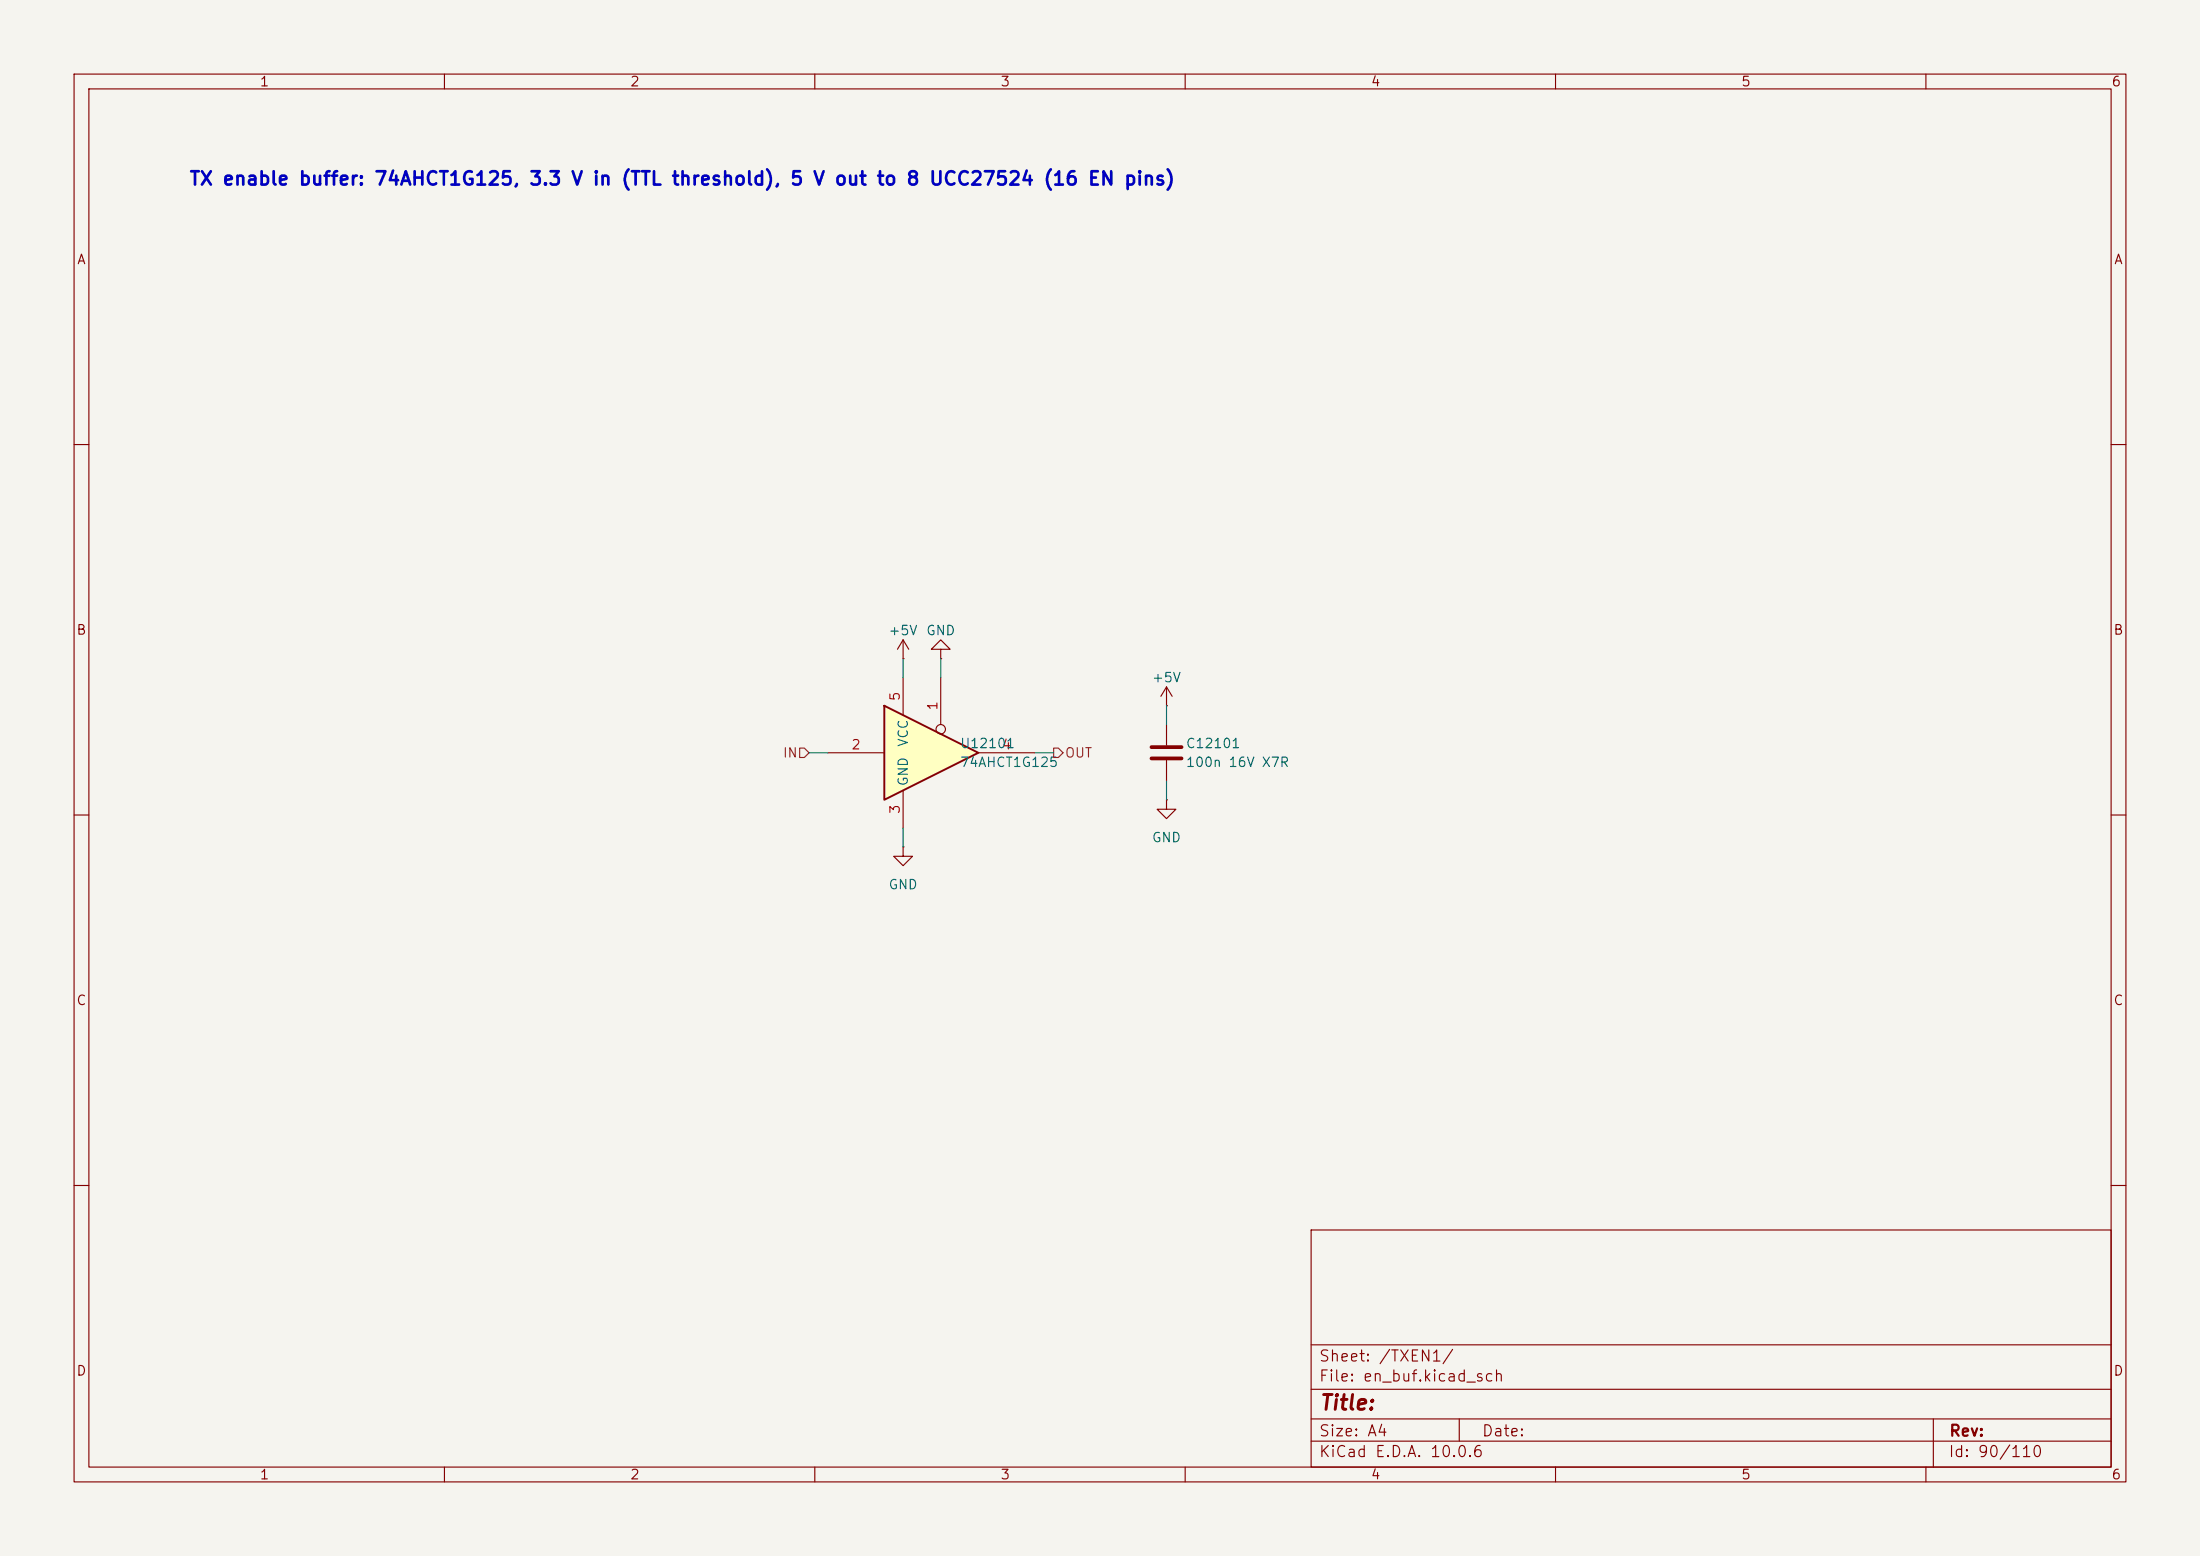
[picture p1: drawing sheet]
(kicad_sch
 (version 20260306)
 (generator "eeschema")
 (generator_version "10.0")
 (paper "A4")
 (lib_symbols
  (symbol "74xGxx:74LVC1G125" (exclude_from_sim no) (in_bom yes) (on_board yes)
   (in_pos_files yes)
   (duplicate_pin_numbers_are_jumpers no)
   (property "Reference" "U" (at -10.16 7.62 0) (show_name no) (do_not_autoplace no) (effects (font (size 1.27 1.27))))
   (property "Value" "74LVC1G125" (at 2.54 -7.62 0) (show_name no) (do_not_autoplace no) (effects (font (size 1.27 1.27))))
   (property "Footprint" "" (at 0 0 0) (show_name no) (do_not_autoplace no) (hide yes) (effects (font (size 1.27 1.27))))
   (property "Datasheet" "https://www.ti.com/lit/ds/symlink/sn74lvc1g125.pdf" (at 0 0 0) (show_name no) (do_not_autoplace no) (hide yes) (effects (font (size 1.27 1.27))))
   (property "Description" "Single Buffer Gate Tri-State, Low-Voltage CMOS" (at 0 0 0) (show_name no) (do_not_autoplace no) (hide yes) (effects (font (size 1.27 1.27))))
   (symbol "74LVC1G125_0_1"
    (polyline (pts (xy -7.62 6.35) (xy -7.62 -6.35) (xy 5.08 0) (xy -7.62 6.35)) (stroke (width 0.254) (type default)) (fill (type background))))
   (symbol "74LVC1G125_1_1"
    (pin input inverted (at 0 10.16 270) (length 7.62) (name "" (effects (font (size 1.27 1.27)))) (number "1" (effects (font (size 1.27 1.27)))))
    (pin input line (at -15.24 0 0) (length 7.62) (name "" (effects (font (size 1.27 1.27)))) (number "2" (effects (font (size 1.27 1.27)))))
    (pin power_in line (at -5.08 -10.16 90) (length 5.08) (name "GND" (effects (font (size 1.27 1.27)))) (number "3" (effects (font (size 1.27 1.27)))))
    (pin tri_state line (at 12.7 0 180) (length 7.62) (name "" (effects (font (size 1.27 1.27)))) (number "4" (effects (font (size 1.27 1.27)))))
    (pin power_in line (at -5.08 10.16 270) (length 5.08) (name "VCC" (effects (font (size 1.27 1.27)))) (number "5" (effects (font (size 1.27 1.27))))))
   (embedded_fonts no))
  (symbol "Device:C"
   (pin_numbers (hide yes))
   (pin_names
    (offset 0.254)) (exclude_from_sim no) (in_bom yes) (on_board yes)
   (in_pos_files yes)
   (duplicate_pin_numbers_are_jumpers no)
   (property "Reference" "C" (at 0.635 2.54 0) (show_name no) (do_not_autoplace no) (effects (font (size 1.27 1.27)) (justify left)))
   (property "Value" "C" (at 0.635 -2.54 0) (show_name no) (do_not_autoplace no) (effects (font (size 1.27 1.27)) (justify left)))
   (property "Footprint" "" (at 0.9652 -3.81 0) (show_name no) (do_not_autoplace no) (hide yes) (effects (font (size 1.27 1.27))))
   (property "Datasheet" "" (at 0 0 0) (show_name no) (do_not_autoplace no) (hide yes) (effects (font (size 1.27 1.27))))
   (property "Description" "Unpolarized capacitor" (at 0 0 0) (show_name no) (do_not_autoplace no) (hide yes) (effects (font (size 1.27 1.27))))
   (symbol "C_0_1"
    (polyline (pts (xy -2.032 0.762) (xy 2.032 0.762)) (stroke (width 0.508) (type default)) (fill (type none)))
    (polyline (pts (xy -2.032 -0.762) (xy 2.032 -0.762)) (stroke (width 0.508) (type default)) (fill (type none))))
   (symbol "C_1_1"
    (pin passive line (at 0 3.81 270) (length 2.794) (name "" (effects (font (size 1.27 1.27)))) (number "1" (effects (font (size 1.27 1.27)))))
    (pin passive line (at 0 -3.81 90) (length 2.794) (name "" (effects (font (size 1.27 1.27)))) (number "2" (effects (font (size 1.27 1.27))))))
   (embedded_fonts no))
  (symbol "power:+5V"
   (power global)
   (pin_numbers (hide yes))
   (pin_names
    (offset 0) (hide yes)) (exclude_from_sim no) (in_bom yes) (on_board yes)
   (in_pos_files yes)
   (duplicate_pin_numbers_are_jumpers no)
   (property "Reference" "#PWR" (at 0 -3.81 0) (show_name no) (do_not_autoplace no) (hide yes) (effects (font (size 1.27 1.27))))
   (property "Value" "+5V" (at 0 3.556 0) (show_name no) (do_not_autoplace no) (effects (font (size 1.27 1.27))))
   (property "Footprint" "" (at 0 0 0) (show_name no) (do_not_autoplace no) (hide yes) (effects (font (size 1.27 1.27))))
   (property "Datasheet" "" (at 0 0 0) (show_name no) (do_not_autoplace no) (hide yes) (effects (font (size 1.27 1.27))))
   (property "Description" "Power symbol creates a global label with name \"+5V\"" (at 0 0 0) (show_name no) (do_not_autoplace no) (hide yes) (effects (font (size 1.27 1.27))))
   (symbol "+5V_0_1"
    (polyline (pts (xy -0.762 1.27) (xy 0 2.54)) (stroke (width 0) (type default)) (fill (type none)))
    (polyline (pts (xy 0 2.54) (xy 0.762 1.27)) (stroke (width 0) (type default)) (fill (type none)))
    (polyline (pts (xy 0 0) (xy 0 2.54)) (stroke (width 0) (type default)) (fill (type none))))
   (symbol "+5V_1_1"
    (pin power_in line (at 0 0 90) (length 0) (name "" (effects (font (size 1.27 1.27)))) (number "1" (effects (font (size 1.27 1.27))))))
   (embedded_fonts no))
  (symbol "power:GND"
   (power global)
   (pin_numbers (hide yes))
   (pin_names
    (offset 0) (hide yes)) (exclude_from_sim no) (in_bom yes) (on_board yes)
   (in_pos_files yes)
   (duplicate_pin_numbers_are_jumpers no)
   (property "Reference" "#PWR" (at 0 -6.35 0) (show_name no) (do_not_autoplace no) (hide yes) (effects (font (size 1.27 1.27))))
   (property "Value" "GND" (at 0 -3.81 0) (show_name no) (do_not_autoplace no) (effects (font (size 1.27 1.27))))
   (property "Footprint" "" (at 0 0 0) (show_name no) (do_not_autoplace no) (hide yes) (effects (font (size 1.27 1.27))))
   (property "Datasheet" "" (at 0 0 0) (show_name no) (do_not_autoplace no) (hide yes) (effects (font (size 1.27 1.27))))
   (property "Description" "Power symbol creates a global label with name \"GND\" , ground" (at 0 0 0) (show_name no) (do_not_autoplace no) (hide yes) (effects (font (size 1.27 1.27))))
   (symbol "GND_0_1"
    (polyline (pts (xy 0 0) (xy 0 -1.27) (xy 1.27 -1.27) (xy 0 -2.54) (xy -1.27 -1.27) (xy 0 -1.27)) (stroke (width 0) (type default)) (fill (type none))))
   (symbol "GND_1_1"
    (pin power_in line (at 0 0 270) (length 0) (name "" (effects (font (size 1.27 1.27)))) (number "1" (effects (font (size 1.27 1.27))))))
   (embedded_fonts no)))
 (text "TX enable buffer: 74AHCT1G125, 3.3 V in (TTL threshold), 5 V out to 8 UCC27524 (16 EN pins)"
  (exclude_from_sim no)
  (at 25.4 25.4 0)
  (effects (font (size 1.8 1.8)
    (bold yes)) (justify left bottom)))
 (wire
  (pts (xy 157.48 105.41) (xy 157.48 107.95))
  (stroke (width 0) (type default)))
 (wire
  (pts (xy 157.48 97.79) (xy 157.48 95.25))
  (stroke (width 0) (type default)))
 (wire
  (pts (xy 127 91.44) (xy 127 88.9))
  (stroke (width 0) (type default)))
 (wire
  (pts (xy 139.7 101.6) (xy 142.24 101.6))
  (stroke (width 0) (type default)))
 (wire
  (pts (xy 121.92 91.44) (xy 121.92 88.9))
  (stroke (width 0) (type default)))
 (wire
  (pts (xy 111.76 101.6) (xy 109.22 101.6))
  (stroke (width 0) (type default)))
 (wire
  (pts (xy 121.92 111.76) (xy 121.92 114.3))
  (stroke (width 0) (type default)))
 (hierarchical_label "OUT"
  (shape output)
  (at 142.24 101.6 0)
  (effects (font (size 1.27 1.27)) (justify left)))
 (hierarchical_label "IN"
  (shape input)
  (at 109.22 101.6 180)
  (effects (font (size 1.27 1.27)) (justify right)))
 (symbol
  (lib_id "74xGxx:74LVC1G125")
  (at 127 101.6 0)
  (unit 1)
  (body_style 1)
  (exclude_from_sim no)
  (in_bom yes)
  (on_board yes)
  (in_pos_files yes)
  (dnp no)
  (property "Reference" "U1" (at 129.54 100.33 0) (show_name no) (do_not_autoplace no) (effects (font (size 1.27 1.27)) (justify left)))
  (property "Value" "74AHCT1G125" (at 129.54 102.87 0) (show_name no) (do_not_autoplace no) (effects (font (size 1.27 1.27)) (justify left)))
  (property "Footprint" "Package_TO_SOT_SMD:SOT-23-5" (at 127 101.6 0) (hide yes) (show_name no) (do_not_autoplace no) (effects (font (size 1.27 1.27))))
  (property "Datasheet" "https://www.ti.com/lit/ds/symlink/sn74lvc1g125.pdf" (at 127 101.6 0) (hide yes) (show_name no) (do_not_autoplace no) (effects (font (size 1.27 1.27))))
  (property "Description" "Single Buffer Gate Tri-State, Low-Voltage CMOS" (at 127 101.6 0) (hide yes) (show_name no) (do_not_autoplace no) (effects (font (size 1.27 1.27))))
  (property "LCSC" "TBD" (at 127 101.6 0) (effects (font (size 1.27 1.27)) (hide yes)))
  (pin "1")
  (pin "2")
  (pin "3")
  (pin "4")
  (pin "5")
  (instances (project "aesa" (path "" (reference "U12101") (unit 1)) (path "" (reference "U12201") (unit 1)) (path "" (reference "U12301") (unit 1)) (path "" (reference "U12401") (unit 1)))))
 (symbol
  (lib_id "power:+5V")
  (at 157.48 95.25 0)
  (unit 1)
  (body_style 1)
  (exclude_from_sim no)
  (in_bom yes)
  (on_board yes)
  (in_pos_files yes)
  (dnp no)
  (property "Reference" "#PWR004" (at 157.48 91.44 0) (hide yes) (show_name no) (do_not_autoplace no) (effects (font (size 1.27 1.27))))
  (property "Value" "+5V" (at 157.48 91.44 0) (show_name no) (do_not_autoplace no) (effects (font (size 1.27 1.27))))
  (property "Footprint" "" (at 157.48 95.25 0) (hide yes) (show_name no) (do_not_autoplace no) (effects (font (size 1.27 1.27))))
  (property "Datasheet" "" (at 157.48 95.25 0) (hide yes) (show_name no) (do_not_autoplace no) (effects (font (size 1.27 1.27))))
  (property "Description" "Power symbol creates a global label with name \"+5V\"" (at 157.48 95.25 0) (hide yes) (show_name no) (do_not_autoplace no) (effects (font (size 1.27 1.27))))
  (pin "1")
  (instances (project "aesa" (path "" (reference "#PWR12104") (unit 1)) (path "" (reference "#PWR12204") (unit 1)) (path "" (reference "#PWR12304") (unit 1)) (path "" (reference "#PWR12404") (unit 1)))))
 (symbol
  (lib_id "Device:C")
  (at 157.48 101.6 0)
  (unit 1)
  (body_style 1)
  (exclude_from_sim no)
  (in_bom yes)
  (on_board yes)
  (in_pos_files yes)
  (dnp no)
  (property "Reference" "C1" (at 160.02 100.33 0) (show_name no) (do_not_autoplace no) (effects (font (size 1.27 1.27)) (justify left)))
  (property "Value" "100n 16V X7R" (at 160.02 102.87 0) (show_name no) (do_not_autoplace no) (effects (font (size 1.27 1.27)) (justify left)))
  (property "Footprint" "Capacitor_SMD:C_0603_1608Metric" (at 158.445 97.79 0) (hide yes) (show_name no) (do_not_autoplace no) (effects (font (size 1.27 1.27))))
  (property "Datasheet" "" (at 157.48 101.6 0) (hide yes) (show_name no) (do_not_autoplace no) (effects (font (size 1.27 1.27))))
  (property "Description" "Unpolarized capacitor" (at 157.48 101.6 0) (hide yes) (show_name no) (do_not_autoplace no) (effects (font (size 1.27 1.27))))
  (property "LCSC" "TBD" (at 157.48 101.6 0) (effects (font (size 1.27 1.27)) (hide yes)))
  (pin "1")
  (pin "2")
  (instances (project "aesa" (path "" (reference "C12101") (unit 1)) (path "" (reference "C12201") (unit 1)) (path "" (reference "C12301") (unit 1)) (path "" (reference "C12401") (unit 1)))))
 (symbol
  (lib_id "power:GND")
  (at 121.92 114.3 0)
  (unit 1)
  (body_style 1)
  (exclude_from_sim no)
  (in_bom yes)
  (on_board yes)
  (in_pos_files yes)
  (dnp no)
  (property "Reference" "#PWR002" (at 121.92 107.95 0) (hide yes) (show_name no) (do_not_autoplace no) (effects (font (size 1.27 1.27))))
  (property "Value" "GND" (at 121.92 119.38 0) (show_name no) (do_not_autoplace no) (effects (font (size 1.27 1.27))))
  (property "Footprint" "" (at 121.92 114.3 0) (hide yes) (show_name no) (do_not_autoplace no) (effects (font (size 1.27 1.27))))
  (property "Datasheet" "" (at 121.92 114.3 0) (hide yes) (show_name no) (do_not_autoplace no) (effects (font (size 1.27 1.27))))
  (property "Description" "Power symbol creates a global label with name \"GND\" , ground" (at 121.92 114.3 0) (hide yes) (show_name no) (do_not_autoplace no) (effects (font (size 1.27 1.27))))
  (pin "1")
  (instances (project "aesa" (path "" (reference "#PWR12102") (unit 1)) (path "" (reference "#PWR12202") (unit 1)) (path "" (reference "#PWR12302") (unit 1)) (path "" (reference "#PWR12402") (unit 1)))))
 (symbol
  (lib_id "power:GND")
  (at 157.48 107.95 0)
  (unit 1)
  (body_style 1)
  (exclude_from_sim no)
  (in_bom yes)
  (on_board yes)
  (in_pos_files yes)
  (dnp no)
  (property "Reference" "#PWR005" (at 157.48 101.6 0) (hide yes) (show_name no) (do_not_autoplace no) (effects (font (size 1.27 1.27))))
  (property "Value" "GND" (at 157.48 113.03 0) (show_name no) (do_not_autoplace no) (effects (font (size 1.27 1.27))))
  (property "Footprint" "" (at 157.48 107.95 0) (hide yes) (show_name no) (do_not_autoplace no) (effects (font (size 1.27 1.27))))
  (property "Datasheet" "" (at 157.48 107.95 0) (hide yes) (show_name no) (do_not_autoplace no) (effects (font (size 1.27 1.27))))
  (property "Description" "Power symbol creates a global label with name \"GND\" , ground" (at 157.48 107.95 0) (hide yes) (show_name no) (do_not_autoplace no) (effects (font (size 1.27 1.27))))
  (pin "1")
  (instances (project "aesa" (path "" (reference "#PWR12105") (unit 1)) (path "" (reference "#PWR12205") (unit 1)) (path "" (reference "#PWR12305") (unit 1)) (path "" (reference "#PWR12405") (unit 1)))))
 (symbol
  (lib_id "power:GND")
  (at 127 88.9 180)
  (unit 1)
  (body_style 1)
  (exclude_from_sim no)
  (in_bom yes)
  (on_board yes)
  (in_pos_files yes)
  (dnp no)
  (property "Reference" "#PWR001" (at 127 95.25 0) (hide yes) (show_name no) (do_not_autoplace no) (effects (font (size 1.27 1.27))))
  (property "Value" "GND" (at 127 85.09 0) (show_name no) (do_not_autoplace no) (effects (font (size 1.27 1.27))))
  (property "Footprint" "" (at 127 88.9 0) (hide yes) (show_name no) (do_not_autoplace no) (effects (font (size 1.27 1.27))))
  (property "Datasheet" "" (at 127 88.9 0) (hide yes) (show_name no) (do_not_autoplace no) (effects (font (size 1.27 1.27))))
  (property "Description" "Power symbol creates a global label with name \"GND\" , ground" (at 127 88.9 0) (hide yes) (show_name no) (do_not_autoplace no) (effects (font (size 1.27 1.27))))
  (pin "1")
  (instances (project "aesa" (path "" (reference "#PWR12101") (unit 1)) (path "" (reference "#PWR12201") (unit 1)) (path "" (reference "#PWR12301") (unit 1)) (path "" (reference "#PWR12401") (unit 1)))))
 (symbol
  (lib_id "power:+5V")
  (at 121.92 88.9 0)
  (unit 1)
  (body_style 1)
  (exclude_from_sim no)
  (in_bom yes)
  (on_board yes)
  (in_pos_files yes)
  (dnp no)
  (property "Reference" "#PWR003" (at 121.92 85.09 0) (hide yes) (show_name no) (do_not_autoplace no) (effects (font (size 1.27 1.27))))
  (property "Value" "+5V" (at 121.92 85.09 0) (show_name no) (do_not_autoplace no) (effects (font (size 1.27 1.27))))
  (property "Footprint" "" (at 121.92 88.9 0) (hide yes) (show_name no) (do_not_autoplace no) (effects (font (size 1.27 1.27))))
  (property "Datasheet" "" (at 121.92 88.9 0) (hide yes) (show_name no) (do_not_autoplace no) (effects (font (size 1.27 1.27))))
  (property "Description" "Power symbol creates a global label with name \"+5V\"" (at 121.92 88.9 0) (hide yes) (show_name no) (do_not_autoplace no) (effects (font (size 1.27 1.27))))
  (pin "1")
  (instances (project "aesa" (path "" (reference "#PWR12103") (unit 1)) (path "" (reference "#PWR12203") (unit 1)) (path "" (reference "#PWR12303") (unit 1)) (path "" (reference "#PWR12403") (unit 1)))))
 (sheet_instances
  (path ""
   (page "1"))))
